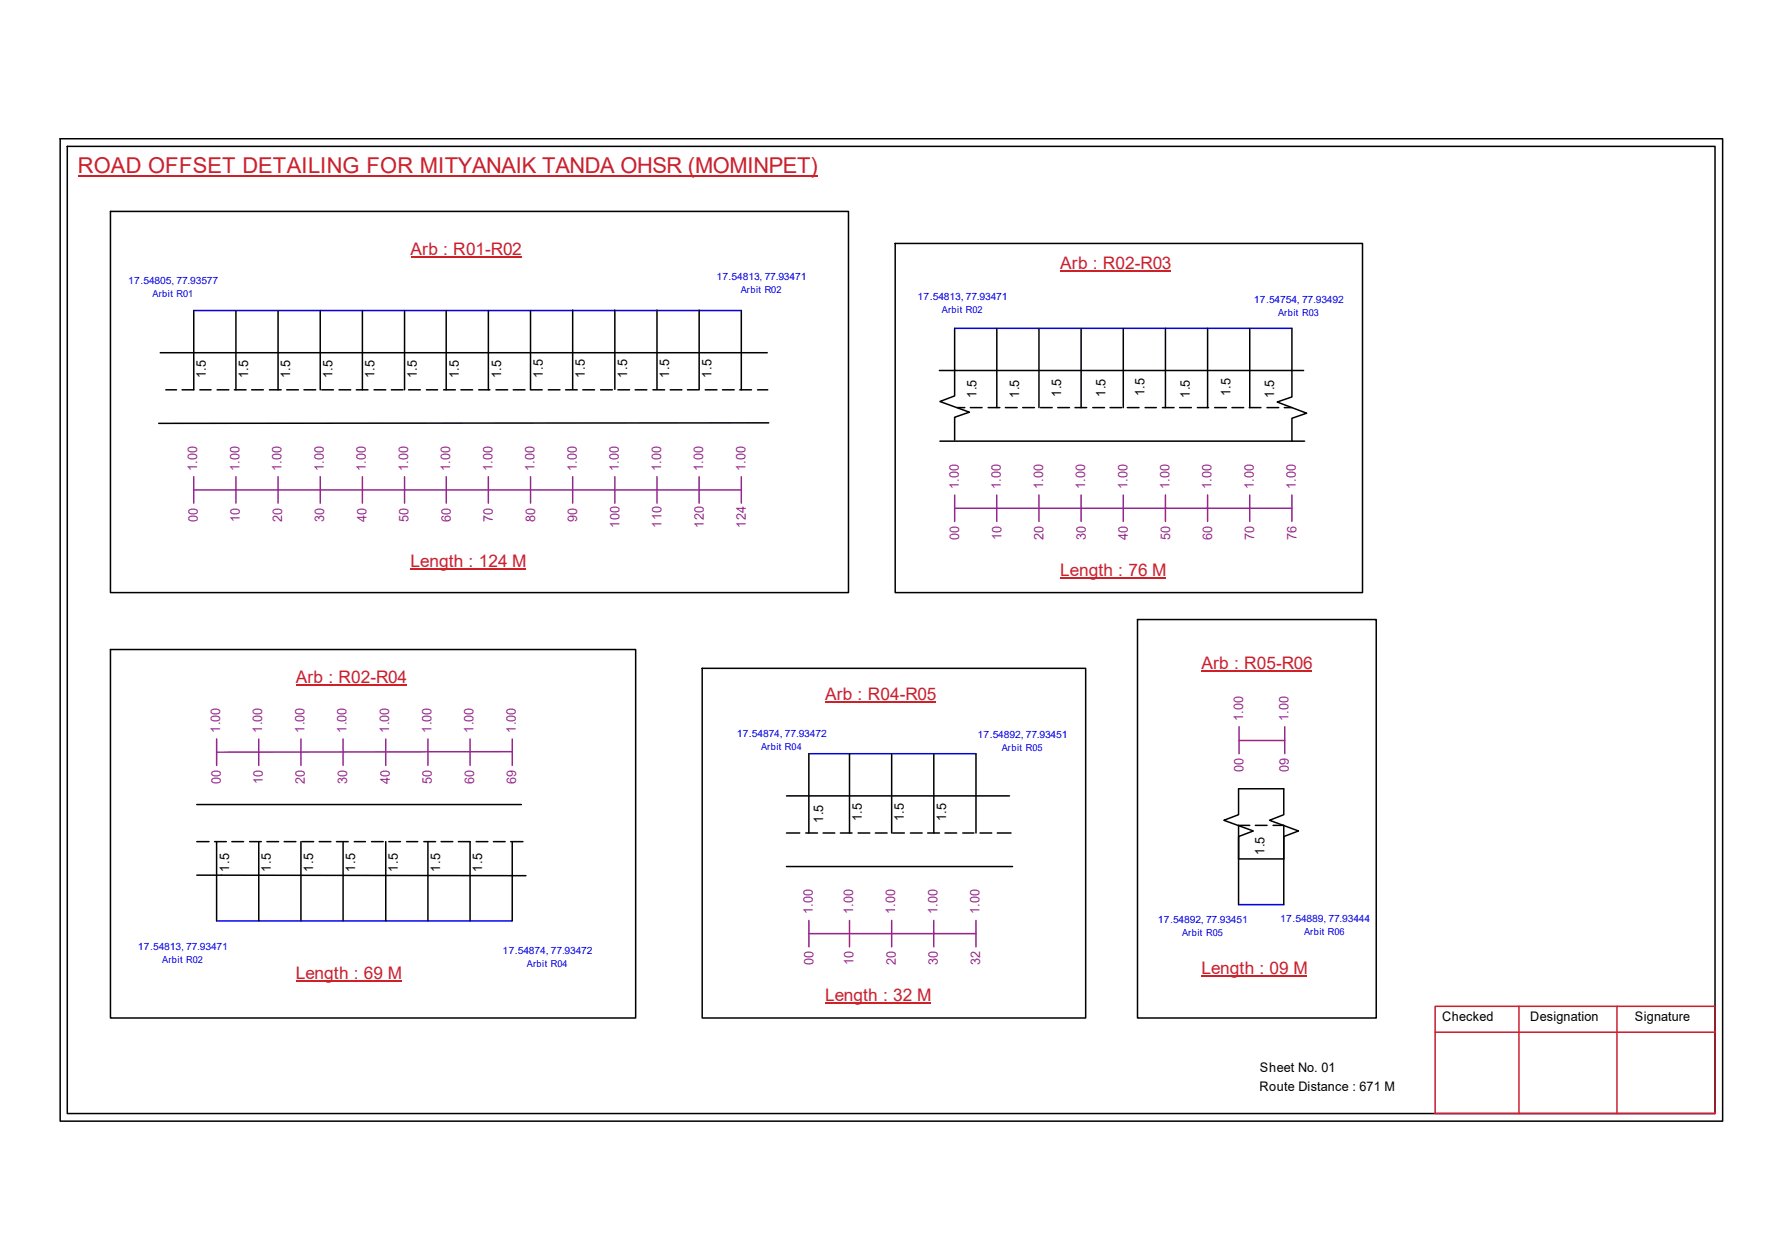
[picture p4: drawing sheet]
<svg xmlns="http://www.w3.org/2000/svg" width="297mm" height="210mm" viewBox="0 0 297 210" stroke-linecap="round" stroke-linejoin="round" font-family="sans-serif">
<g fill="none" stroke="#000" stroke-width=".25">
<path d="M10 23.1h277.1v163.7h-277.1zM11.2 24.4h274.7v161.1h-274.7zM18.4 35.2h123v63.5h-123zM26.7 58.8h101.2M32.3 51.7v13.2h-2M39.3 51.7v13.2M46.4 51.7v13.2M53.4 51.7v13.2M60.4 51.7v13.2M67.4 51.7v13.2M74.4 51.7v13.2M81.4 51.7v13.2"/>
<path d="M88.4 51.7v13.2M95.5 51.6v13.3M102.5 51.6v13.3M109.5 51.6v13.3M116.5 51.6v13.3M123.6 51.7v13.2M149.2 40.6h77.9v58.1h-77.9zM159.1 54.7v7M166.2 54.7v13.2M173.2 54.7v13.2M180.2 54.7v13.2M187.2 54.7v13.2"/>
<path d="M194.3 54.7v13.2M201.3 54.7v13.2M208.3 54.7v13.2M215.3 54.7v11.4l-2.4 .9 4.9 1.8-2.5 .9v3.8M27.6 64.9h1.8M33.3 64.9h1.9M36.2 64.9h1.9M39.1 64.9h1.9M41.9 64.9h2M44.9 64.9h2M47.8 64.9h1.9M50.7 64.9h1.9"/>
<path d="M53.6 64.9h2M56.5 64.9h2M59.4 64.9h1.9M62.4 64.9h1.9M65.2 64.9h2M68.1 64.9h2M71.1 64.9h1.8M74 64.9h1.9M76.8 64.9h2M79.8 64.9h1.9M82.7 64.9h1.9M85.6 64.9h1.9"/>
<path d="M88.5 64.9h1.9M91.4 64.9h1.9M94.3 64.9h1.9M97.2 64.9h1.9M100.1 64.9h2M103 64.9h1.9M105.9 64.9h1.9M108.8 64.9h2M111.7 64.9h2M114.6 64.9h1.9M117.6 64.9h1.9M120.4 64.9h2"/>
<path d="M123.3 64.9h2M126.3 64.9h1.7M128.1 70.4l-101.6 .1M156.6 61.7h60.7M156.7 73.5h60.8M159.1 61.6v4.4l-2.4 .9 4.9 1.8-2.5 .8v3.8M159.6 67.9h1.2M161.8 67.9h1.9M164.7 67.9h2M167.6 67.9h1.9M170.5 67.9h1.9M173.4 67.9h2"/>
<path d="M176.3 67.9h2M179.2 67.9h1.9M182.2 67.9h1.9M185 67.9h2M187.9 67.9h2M190.9 67.9h1.8M193.8 67.9h1.9M196.6 67.9h2M199.6 67.9h1.9M202.5 67.9h1.9M205.4 67.9h1.9M208.2 67.9h2"/>
<path d="M211.2 67.9h1.9M214.1 67.9h1.2M18.4 108.2h87.6v61.4h-87.6zM117 111.3h64v58.3h-64zM189.6 103.2h39.8v66.4h-39.8zM32.8 134h54.1M131.1 132.6h37.2M131.1 138.8h2.2M134.3 138.8h2M134.8 125.6v13.2M137.2 138.8h1.9M140.1 138.8h1.9"/>
<path d="M141.6 125.6v13.2M143 138.8h2M145.9 138.8h2M148.6 125.6v13.2M148.8 138.8h1.9M151.8 138.8h1.9M154.6 138.8h2M155.7 125.6v13.2M157.5 138.8h2M160.5 138.8h1.8M162.7 125.6v13.2M163.4 138.8h1.9"/>
<path d="M166.2 138.8h2.3M206.5 131.4h7.5v4.3l-2.4 1 4.8 1.7-2.4 1v3.7h-7.5v-3.7l2.4-1-4.9-1.7 2.5-1zM208.3 137.5h-1.8v13.2M209.3 137.5h1.9M212.2 137.5h1.8v13.2M32.8 145.8l54.9 .1M32.8 140.2h2M35.8 140.2h1.9M36.1 140.2v13.2M38.6 140.2h2M41.6 140.2h2M43.1 140.2v13.2"/>
<path d="M44.5 140.2h1.9M47.4 140.2h1.9M50.2 140.2v13.2M50.3 140.2h2M53.2 140.2h2M56.1 140.2h1.9M57.2 140.2v13.2M59.1 140.2h1.8M61.9 140.2h2M64.3 140.2v13.2M64.8 140.2h2M67.8 140.2h1.8"/>
<path d="M70.7 140.2h1.9M71.3 140.2v13.2M73.5 140.2h2M76.4 140.2h2v13.2M79.4 140.2h1.9M82.3 140.2h1.9M85.1 140.2h2.1M85.4 140.2v13.2M131.1 144.4h37.7"/>
</g>
<path d="M239.2 167.6h46.7v17.9h-46.7zM239.2 172h46.7M253.2 167.6v17.9M269.5 167.6v17.9" fill="none" stroke="#cc1f26" stroke-width=".25"/>
<path d="M13 29.3h123.3" fill="none" stroke="#cd2027" stroke-width=".25"/>
<path d="M32.3 51.7h91.3M159.1 54.7h56.2M134.8 125.6h27.9M36.1 153.4h49.3M206.5 150.7h7.5" fill="none" stroke="#00f" stroke-width=".25"/>
<g fill="none" stroke="#93278f" stroke-width=".25">
<path d="M32.3 79.4v4.4M39.3 79.4v4.4M46.4 79.4v4.4M53.4 79.4v4.4M60.4 79.4v4.4M67.4 79.4v4.4M74.4 79.4v4.4M81.4 79.4v4.4M88.4 79.4v4.4M95.5 79.4v4.4M102.5 79.4v4.4M109.5 79.4v4.4"/>
<path d="M116.5 79.4v4.4M123.6 79.4v4.4M32.3 81.6h91.3M159.1 84.7h56.2M159.1 82.5v4.4M166.2 82.5v4.4M173.2 82.5v4.4M180.2 82.5v4.4M187.2 82.5v4.4M194.3 82.5v4.4M201.3 82.5v4.4M208.3 82.5v4.4"/>
<path d="M215.3 82.5v4.4M36.1 123.1v4.4M43.1 123.1v4.4M50.2 123.1v4.4M57.2 123.1v4.4M64.3 123.1v4.4M71.3 123.1v4.4M78.4 123.1v4.4M85.4 125.2l-49.3 .1M85.4 123.1v4.4M206.5 123.4h7.7M206.5 121.1v4.5"/>
<path d="M214.2 121.1v4.5M134.8 155.5h27.9M134.8 153.3v4.4M141.6 153.3v4.4M148.6 153.3v4.4M155.7 153.3v4.4M162.7 153.3v4.4"/>
</g>
<path d="M68.4 42.8h18.5M176.7 45.1h18.5M68.4 94.7h19.3M176.7 96.3h17.6M49.3 114.1h18.5M137.5 116.9h18.5M200.3 111.8h18.4M49.3 163.5h17.6M137.5 167h17.6M200.3 162.6h17.6" fill="none" stroke="#cd2027" stroke-width=".17"/>
<text font-size="3.6" fill="#cd2027" x="13" y="28.9">ROAD OFFSET DETAILING FOR MITYANAIK TANDA OHSR (MOMINPET)</text>
<g font-size="2.9" fill="#cd2027">
<text x="68.4" y="42.5">Arb : R01-R02</text>
<text x="176.7" y="44.8">Arb : R02-R03</text>
<text x="68.4" y="94.4">Length : 124 M</text>
<text x="176.7" y="95.9">Length : 76 M</text>
<text x="49.3" y="113.8">Arb : R02-R04</text>
<text x="200.3" y="111.4">Arb : R05-R06</text>
<text x="137.5" y="116.6">Arb : R04-R05</text>
<text x="49.3" y="163.2">Length : 69 M</text>
<text x="137.5" y="166.7">Length : 32 M</text>
<text x="200.3" y="162.3">Length : 09 M</text>
</g>
<g font-size="2.2">
<text x="34.3" y="63" transform="rotate(-90 34.3 63)">1.5</text>
<text x="41.4" y="63" transform="rotate(-90 41.4 63)">1.5</text>
<text x="48.4" y="63" transform="rotate(-90 48.4 63)">1.5</text>
<text x="55.4" y="63" transform="rotate(-90 55.4 63)">1.5</text>
<text x="62.4" y="63" transform="rotate(-90 62.4 63)">1.5</text>
<text x="69.5" y="63" transform="rotate(-90 69.5 63)">1.5</text>
<text x="76.5" y="63" transform="rotate(-90 76.5 63)">1.5</text>
<text x="83.5" y="63" transform="rotate(-90 83.5 63)">1.5</text>
<text x="90.5" y="62.9" transform="rotate(-90 90.5 62.9)">1.5</text>
<text x="97.5" y="62.9" transform="rotate(-90 97.5 62.9)">1.5</text>
<text x="104.5" y="62.9" transform="rotate(-90 104.5 62.9)">1.5</text>
<text x="111.5" y="62.9" transform="rotate(-90 111.5 62.9)">1.5</text>
<text x="118.6" y="62.9" transform="rotate(-90 118.6 62.9)">1.5</text>
<text x="162.8" y="66.3" transform="rotate(-90 162.8 66.3)">1.5</text>
<text x="169.9" y="66.3" transform="rotate(-90 169.9 66.3)">1.5</text>
<text x="176.9" y="66.1" transform="rotate(-90 176.9 66.1)">1.5</text>
<text x="184.3" y="66.1" transform="rotate(-90 184.3 66.1)">1.5</text>
<text x="190.8" y="66" transform="rotate(-90 190.8 66)">1.5</text>
<text x="198.3" y="66.3" transform="rotate(-90 198.3 66.3)">1.5</text>
<text x="205.1" y="66" transform="rotate(-90 205.1 66)">1.5</text>
<text x="212.4" y="66.3" transform="rotate(-90 212.4 66.3)">1.5</text>
<text x="137.2" y="137.1" transform="rotate(-90 137.2 137.1)">1.5</text>
<text x="143.6" y="136.8" transform="rotate(-90 143.6 136.8)">1.5</text>
<text x="150.7" y="136.8" transform="rotate(-90 150.7 136.8)">1.5</text>
<text x="157.7" y="136.8" transform="rotate(-90 157.7 136.8)">1.5</text>
<text x="210.8" y="142.4" transform="rotate(-90 210.8 142.4)">1.5</text>
<text x="38.2" y="145.2" transform="rotate(-90 38.2 145.2)">1.5</text>
<text x="45.2" y="145.2" transform="rotate(-90 45.2 145.2)">1.5</text>
<text x="52.2" y="145.2" transform="rotate(-90 52.2 145.2)">1.5</text>
<text x="59.2" y="145.2" transform="rotate(-90 59.2 145.2)">1.5</text>
<text x="66.3" y="145.2" transform="rotate(-90 66.3 145.2)">1.5</text>
<text x="73.4" y="145.2" transform="rotate(-90 73.4 145.2)">1.5</text>
<text x="80.4" y="145.2" transform="rotate(-90 80.4 145.2)">1.5</text>
<text x="240.4" y="170.1">Checked</text>
<text x="255.1" y="170.1">Designation</text>
<text x="272.5" y="170.1">Signature</text>
<text x="210" y="178.6">Sheet No. 01</text>
<text x="209.9" y="181.7">Route Distance : 671 M</text>
</g>
<g font-size="2.2" fill="#93278f">
<text x="32.9" y="78.5" transform="rotate(-90 32.9 78.5)">1.00</text>
<text x="39.9" y="78.5" transform="rotate(-90 39.9 78.5)">1.00</text>
<text x="46.9" y="78.5" transform="rotate(-90 46.9 78.5)">1.00</text>
<text x="54" y="78.5" transform="rotate(-90 54 78.5)">1.00</text>
<text x="61" y="78.5" transform="rotate(-90 61 78.5)">1.00</text>
<text x="68" y="78.5" transform="rotate(-90 68 78.5)">1.00</text>
<text x="75.1" y="78.5" transform="rotate(-90 75.1 78.5)">1.00</text>
<text x="82.1" y="78.5" transform="rotate(-90 82.1 78.5)">1.00</text>
<text x="89.1" y="78.5" transform="rotate(-90 89.1 78.5)">1.00</text>
<text x="96.1" y="78.5" transform="rotate(-90 96.1 78.5)">1.00</text>
<text x="103.2" y="78.5" transform="rotate(-90 103.2 78.5)">1.00</text>
<text x="110.2" y="78.5" transform="rotate(-90 110.2 78.5)">1.00</text>
<text x="117.2" y="78.5" transform="rotate(-90 117.2 78.5)">1.00</text>
<text x="124.2" y="78.5" transform="rotate(-90 124.2 78.5)">1.00</text>
<text x="159.8" y="81.5" transform="rotate(-90 159.8 81.5)">1.00</text>
<text x="166.8" y="81.5" transform="rotate(-90 166.8 81.5)">1.00</text>
<text x="173.9" y="81.5" transform="rotate(-90 173.9 81.5)">1.00</text>
<text x="180.9" y="81.5" transform="rotate(-90 180.9 81.5)">1.00</text>
<text x="187.9" y="81.5" transform="rotate(-90 187.9 81.5)">1.00</text>
<text x="194.9" y="81.5" transform="rotate(-90 194.9 81.5)">1.00</text>
<text x="202" y="81.5" transform="rotate(-90 202 81.5)">1.00</text>
<text x="209" y="81.5" transform="rotate(-90 209 81.5)">1.00</text>
<text x="216" y="81.5" transform="rotate(-90 216 81.5)">1.00</text>
<text x="33" y="87" transform="rotate(-90 33 87)">00</text>
<text x="40" y="87" transform="rotate(-90 40 87)">10</text>
<text x="47" y="87" transform="rotate(-90 47 87)">20</text>
<text x="54.1" y="87" transform="rotate(-90 54.1 87)">30</text>
<text x="61.1" y="87" transform="rotate(-90 61.1 87)">40</text>
<text x="68.1" y="87" transform="rotate(-90 68.1 87)">50</text>
<text x="75.1" y="87" transform="rotate(-90 75.1 87)">60</text>
<text x="82.2" y="87" transform="rotate(-90 82.2 87)">70</text>
<text x="89.2" y="87" transform="rotate(-90 89.2 87)">80</text>
<text x="96.2" y="87" transform="rotate(-90 96.2 87)">90</text>
<text x="103.2" y="88" transform="rotate(-90 103.2 88)">100</text>
<text x="110.3" y="88" transform="rotate(-90 110.3 88)">110</text>
<text x="117.3" y="88" transform="rotate(-90 117.3 88)">120</text>
<text x="124.3" y="88" transform="rotate(-90 124.3 88)">124</text>
<text x="159.9" y="89.9" transform="rotate(-90 159.9 89.9)">00</text>
<text x="166.9" y="89.9" transform="rotate(-90 166.9 89.9)">10</text>
<text x="173.9" y="89.9" transform="rotate(-90 173.9 89.9)">20</text>
<text x="181" y="89.9" transform="rotate(-90 181 89.9)">30</text>
<text x="188" y="89.9" transform="rotate(-90 188 89.9)">40</text>
<text x="195" y="89.9" transform="rotate(-90 195 89.9)">50</text>
<text x="202.1" y="89.9" transform="rotate(-90 202.1 89.9)">60</text>
<text x="209.1" y="89.9" transform="rotate(-90 209.1 89.9)">70</text>
<text x="216.1" y="89.9" transform="rotate(-90 216.1 89.9)">76</text>
<text x="36.7" y="122.1" transform="rotate(-90 36.7 122.1)">1.00</text>
<text x="43.7" y="122.1" transform="rotate(-90 43.7 122.1)">1.00</text>
<text x="50.8" y="122.1" transform="rotate(-90 50.8 122.1)">1.00</text>
<text x="57.8" y="122.1" transform="rotate(-90 57.8 122.1)">1.00</text>
<text x="64.9" y="122.1" transform="rotate(-90 64.9 122.1)">1.00</text>
<text x="71.9" y="122.1" transform="rotate(-90 71.9 122.1)">1.00</text>
<text x="78.9" y="122.1" transform="rotate(-90 78.9 122.1)">1.00</text>
<text x="86" y="122.1" transform="rotate(-90 86 122.1)">1.00</text>
<text x="207.2" y="120.1" transform="rotate(-90 207.2 120.1)">1.00</text>
<text x="214.8" y="120.1" transform="rotate(-90 214.8 120.1)">1.00</text>
<text x="36.8" y="130.6" transform="rotate(-90 36.8 130.6)">00</text>
<text x="43.8" y="130.6" transform="rotate(-90 43.8 130.6)">10</text>
<text x="50.8" y="130.6" transform="rotate(-90 50.8 130.6)">20</text>
<text x="57.9" y="130.6" transform="rotate(-90 57.9 130.6)">30</text>
<text x="65" y="130.6" transform="rotate(-90 65 130.6)">40</text>
<text x="72" y="130.6" transform="rotate(-90 72 130.6)">50</text>
<text x="79" y="130.6" transform="rotate(-90 79 130.6)">60</text>
<text x="86.1" y="130.6" transform="rotate(-90 86.1 130.6)">69</text>
<text x="207.3" y="128.6" transform="rotate(-90 207.3 128.6)">00</text>
<text x="214.8" y="128.6" transform="rotate(-90 214.8 128.6)">09</text>
<text x="135.5" y="152.3" transform="rotate(-90 135.5 152.3)">1.00</text>
<text x="142.2" y="152.3" transform="rotate(-90 142.2 152.3)">1.00</text>
<text x="149.2" y="152.3" transform="rotate(-90 149.2 152.3)">1.00</text>
<text x="156.2" y="152.3" transform="rotate(-90 156.2 152.3)">1.00</text>
<text x="163.3" y="152.3" transform="rotate(-90 163.3 152.3)">1.00</text>
<text x="135.6" y="160.8" transform="rotate(-90 135.6 160.8)">00</text>
<text x="142.3" y="160.8" transform="rotate(-90 142.3 160.8)">10</text>
<text x="149.3" y="160.8" transform="rotate(-90 149.3 160.8)">20</text>
<text x="156.3" y="160.8" transform="rotate(-90 156.3 160.8)">30</text>
<text x="163.4" y="160.8" transform="rotate(-90 163.4 160.8)">32</text>
</g>
<g font-size="1.7" fill="#00f">
<text x="21.4" y="47.3">17.54805, 77.93577</text>
<text x="119.4" y="46.7">17.54813, 77.93471</text>
<text x="152.9" y="50">17.54813, 77.93471</text>
<text x="209" y="50.5">17.54754, 77.93492</text>
<text x="122.8" y="122.8">17.54874, 77.93472</text>
<text x="162.9" y="123">17.54892, 77.93451</text>
<text x="193" y="153.8">17.54892, 77.93451</text>
<text x="213.4" y="153.6">17.54889, 77.93444</text>
<text x="23" y="158.3">17.54813, 77.93471</text>
<text x="83.8" y="159">17.54874, 77.93472</text>
</g>
<g font-size="1.6" fill="#00f">
<text x="25.4" y="49.4">Arbit R01</text>
<text x="123.5" y="48.8">Arbit R02</text>
<text x="157" y="52.2">Arbit R02</text>
<text x="213.1" y="52.6">Arbit R03</text>
<text x="126.9" y="124.9">Arbit R04</text>
<text x="167" y="125.1">Arbit R05</text>
<text x="197.1" y="156">Arbit R05</text>
<text x="217.4" y="155.7">Arbit R06</text>
<text x="27" y="160.4">Arbit R02</text>
<text x="87.8" y="161.1">Arbit R04</text>
</g>
</svg>
